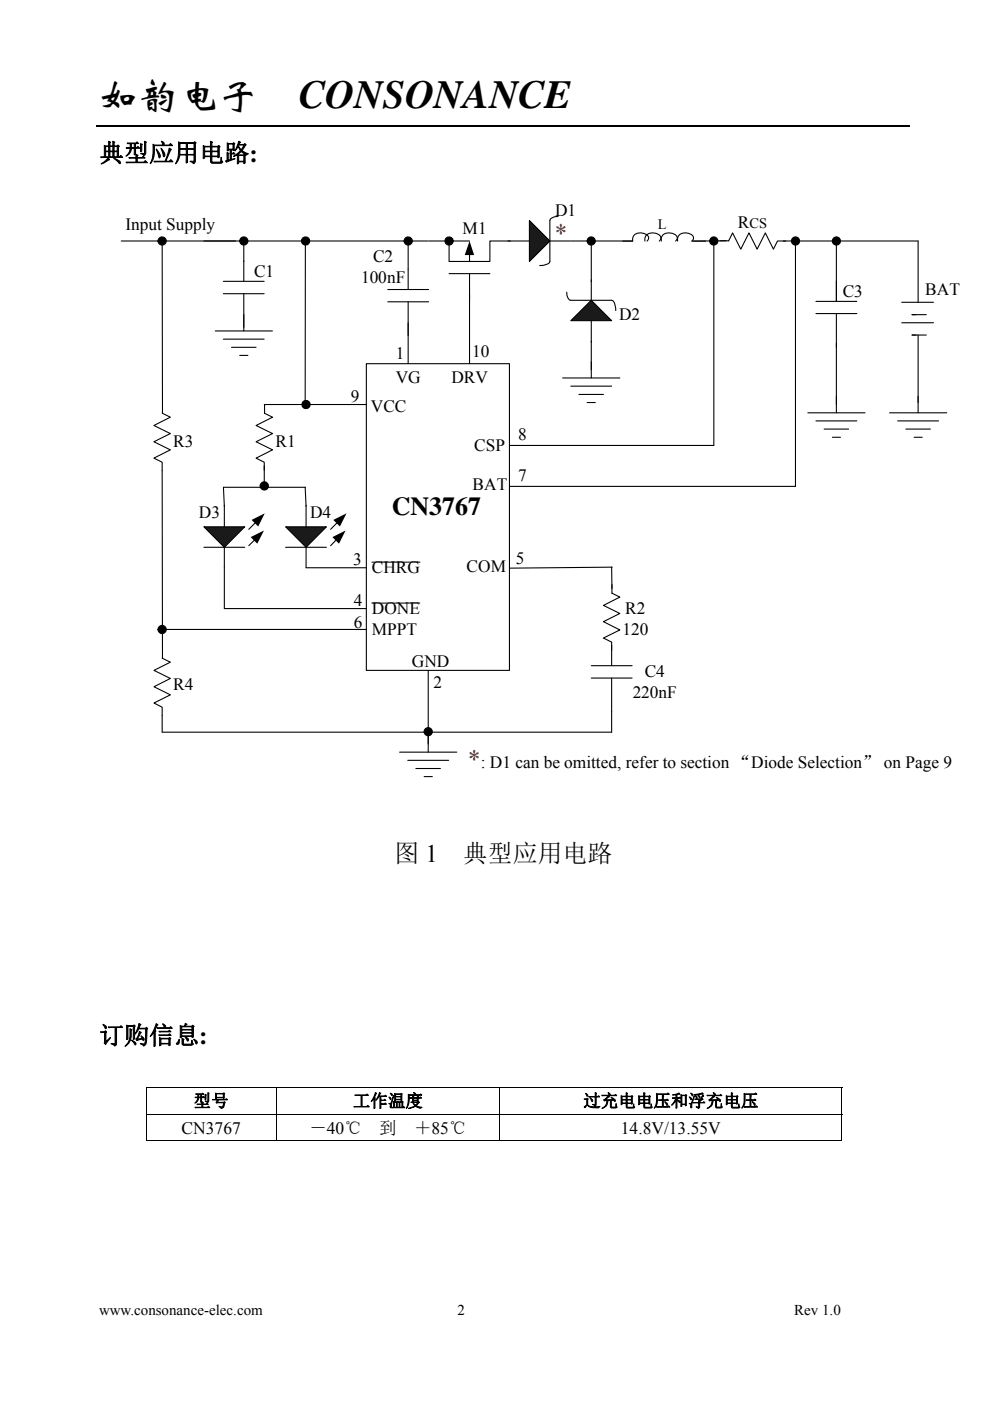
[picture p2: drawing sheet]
<svg xmlns="http://www.w3.org/2000/svg" width="210mm" height="297mm" viewBox="0 0 210 297" stroke-linecap="round" stroke-linejoin="round" font-family="sans-serif">
<path d="M20.5 26.7h172.6" fill="none" stroke="#000" stroke-width=".25"/>
<path d="M77.7 77.1h30.4v65h-30.4z" fill="#fff"/>
<g fill="none" stroke="#000" stroke-width=".23">
<path d="M90.9 51.1h4.4v4.3h8.6v-4.3h4.3M95.2 58h8.7M95.2 51.1h4.4M99.6 53.8v1.6M99.6 58v19.1M77.7 77.1h30.4v65h-30.4zM125.4 76.7v3.4M119.3 80.1h12.2M121.1 81.9h8.6M122.8 83.6h5.2M124.5 85.3h1.8"/>
<circle cx="95.2" cy="51.1" r=".86"/>
</g>
<g fill="#000">
<path d="M99.6 51.1l1 3h-2z"/>
<circle cx="95.2" cy="51.1" r=".86"/>
</g>
<path d="M112.3 46.8l4.3 4.3-4.3 4.3z" fill-rule="evenodd" fill="#1a1a1a"/>
<path d="M43.2 51.1h47.5M107.7 51.1h4.6M112.3 46.8l4.3 4.3-4.3 4.3zM116.6 51.1h4.3M118.4 45.9a1.68 1.68 0 0 0-1.8 .9v8.6a2.09 2.09 0 0 1-2.1 .9M56.1 87.6l1.7 .9-3.5 1.7 3.5 1.7-3.5 1.8 3.5 1.7-3.5 1.7 1.7 .9v1.7M56.1 85.8v1.8M108.1 94.4h43.3" fill="none" stroke="#000" stroke-width=".23"/>
<path d="M121.1 68l4.3-4.3 4.3 4.3z" fill-rule="evenodd" fill="#1a1a1a"/>
<g fill="none" stroke="#000" stroke-width=".23">
<path d="M47.4 59.6h8.6M51.7 55.3v4.3M86.6 51.1v10.3M121.1 51.1h13.1a1.51 1.51 0 0 1 2-1.7 1.33 1.33 0 0 1 1.4 1.1l-.4 .6M125.4 59.3v4.4M136.8 51.1a1.51 1.51 0 0 1 2-1.7 1.15 1.15 0 0 1 1.2 1.6l-.2 .1M140.3 51.1a1.5 1.5 0 0 1 2-1.7 1.32 1.32 0 0 1 1.3 1.1l-.3 .6M143.7 51.1a1.51 1.51 0 0 1 2-1.7 1.33 1.33 0 0 1 1.4 1.1l-.4 .6h3M151.4 51.1v43.3M152.7 51.1h1.9M154.5 51.1l.9-1.7 1.7 3.4 1.8-3.4 1.7 3.4 1.7-3.4 1.7 3.4 .9-1.7h1.8M166.1 51.1h28.6v13"/>
<path d="M168.7 51.9v51.2h-60.6M177.4 51.1v12.8M45.7 70.2h12.1M47.4 62.3h8.6M47.4 71.9h8.6M49.1 73.6h5.2M50.8 75.4h1.8M51.7 62.3v7.9M82.3 61.4h8.6M82.3 64h8.6M86.6 64v13.1M120.2 61.9v.4a1.42 1.42 0 0 0 .9 1.4h8.6a2.02 2.02 0 0 1 .9 2.1"/>
<path d="M121.1 68l4.3-4.3 4.3 4.3zM125.4 68v10.4M173.1 63.9h8.6M173.1 66.5h8.6M177.4 66.5v19.3M191.3 68.4h6.7M191.3 64.1h6.7M193.4 71h3.1M193.4 66.7h3.1M194.7 71v16.5M188.7 87.5h12.1M190.4 89.2h8.7"/>
<path d="M192.1 91h5.2M193.9 92.7h1.7M129.7 136.8v4.3M129.8 125.8l1.7 .8-3.5 1.8 3.5 1.7-3.5 1.7 3.5 1.8-3.5 1.7 1.7 .8v1.8M129.8 123.9v1.9M129.9 120.2l-21.8 .3M84.8 159.5h12.1M90.8 142.1v17.4M125.4 141.1h8.7M125.4 143.8h8.7M129.7 143.8v7.1M86.5 161.2h8.7"/>
<path d="M88.2 162.9h5.2M90 164.7h1.7"/>
<circle cx="64.8" cy="51.1" r=".87"/>
<circle cx="86.6" cy="51.1" r=".87"/>
<circle cx="125.4" cy="51.1" r=".88"/>
<circle cx="151.4" cy="51.1" r=".86"/>
<circle cx="168.7" cy="51.1" r=".86"/>
<circle cx="177.4" cy="51.1" r=".86"/>
<circle cx="90.8" cy="155.1" r=".87"/>
</g>
<path d="M78.9 119.2h10.2M78.9 127.9h10.1" fill="none" stroke="#000" stroke-width=".21"/>
<g fill="#000">
<circle cx="64.8" cy="51.1" r=".87"/>
<circle cx="86.6" cy="51.1" r=".87"/>
<circle cx="125.4" cy="51.1" r=".88"/>
<circle cx="151.4" cy="51.1" r=".86"/>
<circle cx="168.7" cy="51.1" r=".86"/>
<circle cx="177.4" cy="51.1" r=".86"/>
<circle cx="90.8" cy="155.1" r=".87"/>
</g>
<path d="M60.6 111.7h8.6l-4.3 4.3z" fill-rule="evenodd" fill="#1a1a1a"/>
<path d="M60.6 116h8.6M60.6 111.7h8.6l-4.3 4.3zM64.9 107.1v4.6M64.9 116v4.4M71.4 114.4l-1.3 1.3M71.6 110.8l-1.5 1.4" fill="none" stroke="#000" stroke-width=".23"/>
<path d="M70.5 113.9l2.8-1.4-1.4 2.8zM70.7 110.2l2.8-1.4-1.4 2.8z" fill="#000"/>
<path d="M43.2 111.7h8.7l-4.3 4.3z" fill-rule="evenodd" fill="#1a1a1a"/>
<g fill="none" stroke="#000" stroke-width=".23">
<path d="M25.7 51.1h24.3M34.4 51.1l.1 36.5M51.7 51.1v4.3M64.8 51.1l-.1 34.7M125.4 51.1v8.7M154 51.1h-6.9M34.4 87.6l1.7 .9-3.5 1.7 3.5 1.7-3.5 1.8 3.5 1.7-3.5 1.7 1.8 .9 .1 41.6M56 85.8h21.7M56 98.8v4.5M171.3 87.5h12.2M173.1 89.2h8.6M174.8 91h5.2"/>
<path d="M176.6 92.7h1.7M177.4 84v3.5M43.2 116h8.7M43.2 111.7h8.7l-4.3 4.3zM47.6 107.1v4.6M47.6 116v13h30.1M54.1 114.4l-1.3 1.3M54.2 110.8l-1.4 1.4M64.7 103.3l.2 4.1M64.8 103.3h-17.4l.2 4.1M34.4 139.6l1.7 .8-3.4 1.7 3.4 1.7-3.4 1.8 3.4 1.7-3.4 1.8 1.7 .8v5.3h95.3v-4.3M34.4 133.5h43.3"/>
<path d="M64.9 120.4h12.8M129.7 120.2l.1 4.6"/>
<circle cx="34.4" cy="51.1" r=".87"/>
<circle cx="51.7" cy="51.1" r=".88"/>
<circle cx="64.9" cy="85.8" r=".87"/>
<circle cx="56" cy="103" r=".87"/>
<circle cx="34.4" cy="133.5" r=".87"/>
</g>
<g fill="#000">
<path d="M53.2 113.9l2.8-1.4-1.4 2.8zM53.4 110.2l2.8-1.4-1.4 2.8z"/>
<circle cx="34.4" cy="51.1" r=".87"/>
<circle cx="51.7" cy="51.1" r=".88"/>
<circle cx="64.9" cy="85.8" r=".87"/>
<circle cx="56" cy="103" r=".87"/>
<circle cx="34.4" cy="133.5" r=".87"/>
</g>
<path d="M30.9 230.4h.2v.2h-.2zM178.5 230.4h.1v.2h-.1zM178.5 241.8h.1v.2h-.1z" fill="#000"/>
<g fill="none" stroke="#000" stroke-width=".21">
<path d="M30.9 230.5h147.7M30.9 236.2h147.7M31 230.6v5.5M31 236.3v5.7M58.5 230.6v5.5M58.5 236.3v5.7M106 230.6v5.5M106 236.3v5.7M178.6 230.6v5.5M178.6 236.3v5.7M30.9 241.9h27.6M58.6 241.9h47.4"/>
<path d="M106.1 241.9h72.4"/>
</g>
<g font-size="8.5">
<text x="21" y="22.9">如韵电子</text>
<text x="63.4" y="22.9">CONSONANCE</text>
</g>
<g font-size="5.5" fill="#f00">
<text x="117.6" y="51.4">*</text>
<text x="99.2" y="162.9">*</text>
</g>
<text font-size="5.5" x="83.1" y="109.1">CN3767</text>
<g font-size="5.3">
<text x="21" y="34.2">典型应用电路:</text>
<text x="83.6" y="182.8">图 1</text>
<text x="98.2" y="182.8">典型应用电路</text>
<text x="21" y="221.3">订购信息:</text>
</g>
<g font-size="3.7">
<text x="117.7" y="45.7">D1</text>
<text x="26.6" y="48.7">Input Supply</text>
<text x="98.1" y="49.6">M1</text>
<text x="156.5" y="48.3">R</text>
<text x="53.9" y="58.7">C1</text>
<text x="79.1" y="55.6">C2</text>
<text x="76.6" y="60.1">100nF</text>
<text x="178.7" y="63">C3</text>
<text x="196.3" y="62.6">BAT</text>
<text x="131.3" y="67.8">D2</text>
<text x="84" y="76">1</text>
<text x="100.1" y="75.8">10</text>
<text x="83.9" y="81.3">VG</text>
<text x="95.7" y="81.3">DRV</text>
<text x="74.4" y="85.1">9</text>
<text x="78.7" y="87.3">VCC</text>
<text x="36.7" y="94.7">R3</text>
<text x="58.4" y="94.7">R1</text>
<text x="100.6" y="95.5">CSP</text>
<text x="109.9" y="93.3">8</text>
<text x="100.2" y="103.8">BAT</text>
<text x="109.9" y="102.1">7</text>
<text x="42.2" y="109.7">D3</text>
<text x="65.8" y="109.7">D4</text>
<text x="74.9" y="119.7">3</text>
<text x="109.4" y="119.6">5</text>
<text x="78.9" y="121.6">CHRG</text>
<text x="99" y="121.3">COM</text>
<text x="75" y="128.4">4</text>
<text x="78.9" y="130.2">DONE</text>
<text x="132.6" y="130.2">R2</text>
<text x="75.1" y="133.2">6</text>
<text x="78.9" y="134.6">MPPT</text>
<text x="132" y="134.6">120</text>
<text x="87.4" y="141.5">GND</text>
<text x="136.7" y="143.6">C4</text>
<text x="36.7" y="146.2">R4</text>
<text x="92" y="145.8">2</text>
<text x="134.2" y="148">220nF</text>
<text x="102" y="162.9">: D1 can be omitted, refer to section “Diode Selection” on Page 9</text>
<text x="41.1" y="234.7">型号</text>
<text x="74.8" y="234.7">工作温度</text>
<text x="123.7" y="234.7">过充电电压和浮充电压</text>
<text x="38.5" y="240.4">CN3767</text>
<text x="65.6" y="240.4">－40℃</text>
<text x="80.5" y="240.4">到</text>
<text x="87.8" y="240.4">＋85℃</text>
<text x="131.7" y="240.4">14.8V/13.55V</text>
</g>
<g font-size="3.2">
<text x="21" y="278.7">www.consonance-elec.com</text>
<text x="97" y="278.7">2</text>
<text x="168.4" y="278.7">Rev 1.0</text>
</g>
<g font-size="3.1">
<text x="139.5" y="48.6">L</text>
<text x="159" y="48.3">CS</text>
</g>
</svg>
